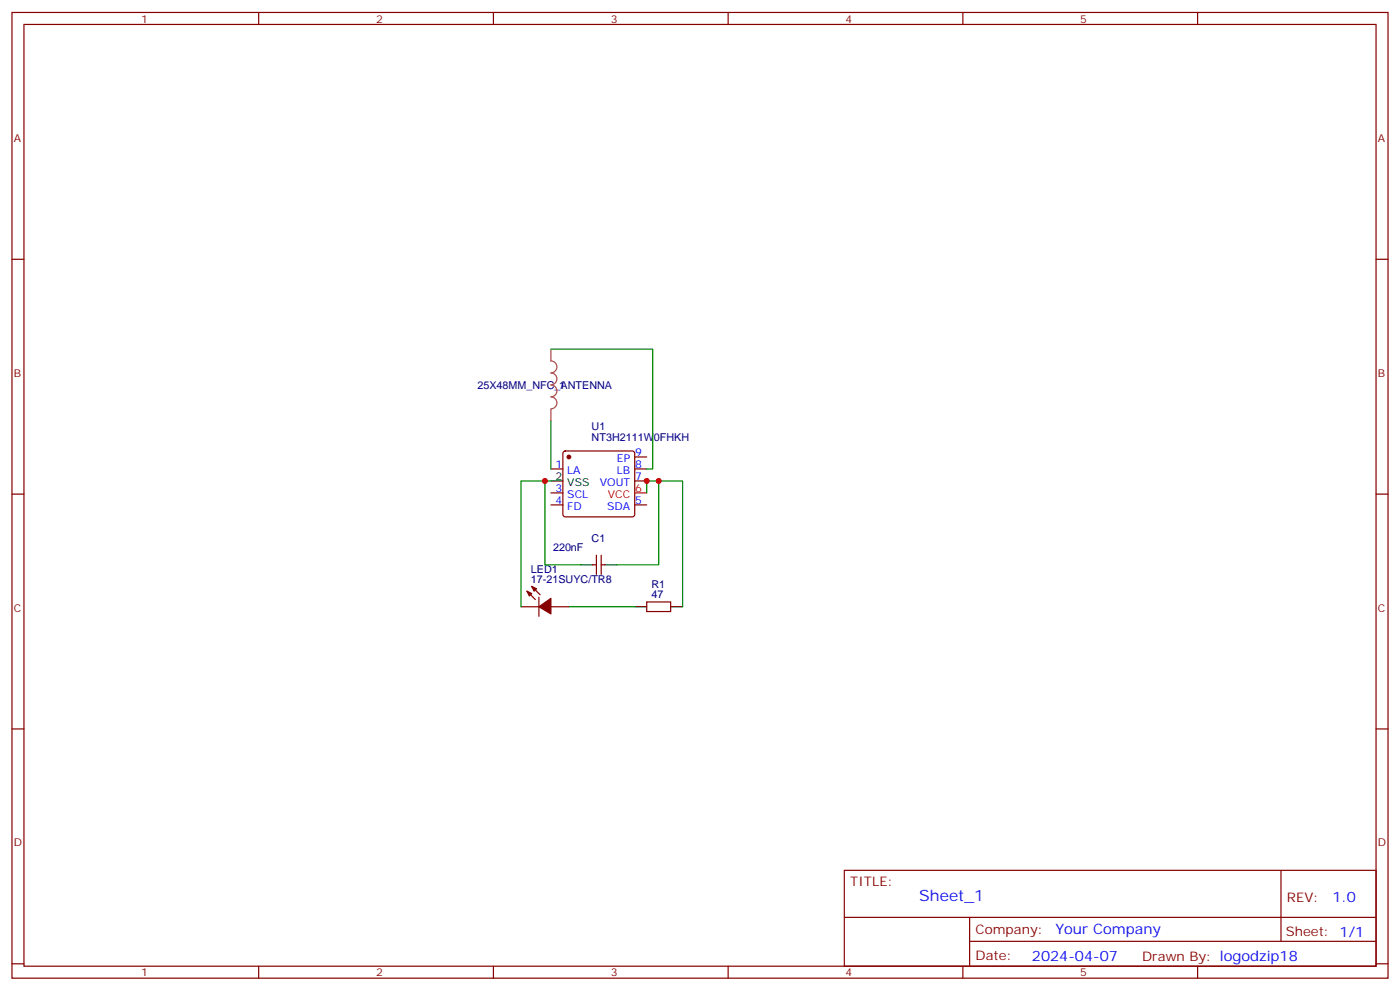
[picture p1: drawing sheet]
<svg xmlns="http://www.w3.org/2000/svg" width="412mm" height="292mm" viewBox="0 0 412 292" stroke-linecap="round" stroke-linejoin="round" font-family="sans-serif">
<g fill="none" stroke="#870000" stroke-width=".35">
<path d="M3.5 3.7h405.4v284.3h-405.4zM7.1 7.2h398.2v277.3h-398.2zM76.2 3.7v3.5M145.3 3.7v3.5M214.5 3.7v3.5M283.6 3.7v3.5M352.8 3.7v3.5M3.5 76.3h3.6M405.3 76.3h3.6M162.3 138.1h3.5M166 133l.5-.2h19.8l.5 .2 .2 .5v18l-.3 .5-.4 .2h-19.8l-.5-.2-.2-.5v-18zM187 134.5h3.5"/>
<path d="M187 138.1h3.5M3.5 145.5h3.6M162.3 148.7h3.5M162.3 145.1h3.5M187 141.6h3.5M187 148.7h3.5M405.3 145.5h3.6M153.5 178.6h5.2M155.2 174.1l2.5 2.4M156.6 172.6l2.5 2.5M158.7 175.8v5.7M162.3 178.6h5.3"/>
<path d="M174.6 166.3h1.1M175.7 163.5v5.6M177.1 163.5v5.6M177.1 166.3h1.1M190.5 177.2h7.1v2.9h-7.1zM3.5 214.6h3.6M405.3 214.6h3.6M248.7 256.3h156.6v28.2h-156.6zM377.3 256.3v20.9M248.7 270.1h156.5M285.6 277.2h119.6M285.6 270.1v14.1"/>
<path d="M3.5 283.8h3.6M76.2 284.5v3.5M145.3 284.5v3.5M214.5 284.5v3.5M283.6 284.5v3.5M352.8 284.5v3.5M405.3 283.8h3.6"/>
</g>
<path d="M162.3 141.6h3.5M171.1 166.3h3.5M178.2 166.3h3.5M187 178.6h3.5M197.6 178.6h3.5" fill="none" stroke="#000" stroke-width=".35"/>
<g fill="#870000" stroke="#870000" stroke-width=".35">
<path d="M155.2 174.1l1.4 .7-.7 .7z"/>
<path d="M156.6 172.6l1.4 .8-.7 .7z"/>
<path d="M158.7 178.6l3.6-2.4v4.6z"/>
<circle cx="167.6" cy="134.5" r=".53"/>
</g>
<path d="M187 145.1h3.5" fill="none" stroke="#f00" stroke-width=".35"/>
<path d="M162.3 102.8v3.5a1.76 1.76 0 0 1 1.7 1.7 1.76 1.76 0 0 1-1.7 1.8 1.76 1.76 0 0 1 1.7 1.8 1.76 1.76 0 0 1-1.7 1.7 1.76 1.76 0 0 1 1.7 1.8 1.76 1.76 0 0 1-1.7 1.8 1.76 1.76 0 0 1 1.7 1.7 1.76 1.76 0 0 1-1.7 1.8M162.3 120.5v3.5" fill="none" stroke="#a64a4a" stroke-width=".35"/>
<path d="M162.3 102.8h30v35.3h-1.8M162.3 124v14.1M160.5 141.6v24.7h10.6M162.3 141.6h-8.8v37M190.5 145.1v-3.5h10.6v37M194 141.6v24.7h-12.3M167.6 178.6h19.4" fill="none" stroke="#008700" stroke-width=".35"/>
<g fill="#c00">
<circle cx="194" cy="141.6" r=".88"/>
<circle cx="160.5" cy="141.6" r=".88"/>
<circle cx="190.5" cy="141.6" r=".88"/>
</g>
<text font-size="4.6" fill="#00f" x="270.8" y="265.3">Sheet_1</text>
<g font-size="4.2" fill="#00f">
<text x="392.5" y="265.5">1.0</text>
<text x="310.9" y="275.1">Your Company</text>
<text x="304" y="282.9">2024-04-07</text>
</g>
<g font-size="3.9" fill="#800">
<text x="250.5" y="260.8">TITLE:</text>
<text x="379.1" y="265.5">REV:</text>
<text x="287.4" y="275">Company:</text>
<text x="378.7" y="275.7">Sheet: 1/1</text>
<text x="287.4" y="282.7">Date:</text>
<text x="336.4" y="282.8">Drawn By: logodzip18</text>
</g>
<g font-size="3.2" fill="#800">
<text x="41.6" y="6.7">1</text>
<text x="110.8" y="6.7">2</text>
<text x="179.9" y="6.7">3</text>
<text x="249.1" y="6.7">4</text>
<text x="318.2" y="6.7">5</text>
<text x="4.1" y="41.8">A</text>
<text x="405.9" y="41.8">A</text>
<text x="4.1" y="110.9">B</text>
<text x="405.9" y="110.9">B</text>
<text x="4.1" y="180.1">C</text>
<text x="405.9" y="180.1">C</text>
<text x="4.1" y="249.2">D</text>
<text x="405.9" y="249.2">D</text>
<text x="41.6" y="287.5">1</text>
<text x="110.8" y="287.5">2</text>
<text x="179.9" y="287.5">3</text>
<text x="249.1" y="287.5">4</text>
<text x="318.2" y="287.5">5</text>
</g>
<g font-size="3.2" fill="#000080">
<text x="140.6" y="114.5">25X48MM_NFC_ANTENNA</text>
<text x="164.7" y="114.5">1</text>
<text x="174.3" y="129.8">NT3H2111W0FHKH</text>
<text x="174.3" y="126.7">U1</text>
<text x="174.3" y="159.5">C1</text>
<text x="162.9" y="162.1">220nF</text>
<text x="156.4" y="171.6">17-21SUYC/TR8</text>
<text x="156.4" y="168.7">LED1</text>
<text x="191.9" y="173">R1</text>
<text x="191.9" y="176.2">47</text>
</g>
<g font-size="3.2" fill="#00f">
<text x="163.6" y="137.7">1</text>
<text x="181.7" y="136">EP</text>
<text x="187.1" y="134.2">9</text>
<text x="187.1" y="137.7">8</text>
<text x="167.1" y="139.5">LA</text>
<text x="176.7" y="143">VOUT</text>
<text x="181.7" y="139.5">LB</text>
<text x="187.1" y="141.3">7</text>
<text x="163.6" y="148.3">4</text>
<text x="163.6" y="144.8">3</text>
<text x="167.1" y="146.5">SCL</text>
<text x="187.1" y="148.3">5</text>
<text x="167.1" y="150.1">FD</text>
<text x="178.9" y="150.1">SDA</text>
</g>
<g font-size="3.2">
<text x="163.6" y="141.3">2</text>
<text x="167.1" y="143">VSS</text>
</g>
<g font-size="3.2" fill="#f00">
<text x="179.1" y="146.5">VCC</text>
<text x="187.1" y="144.8">6</text>
</g>
</svg>
